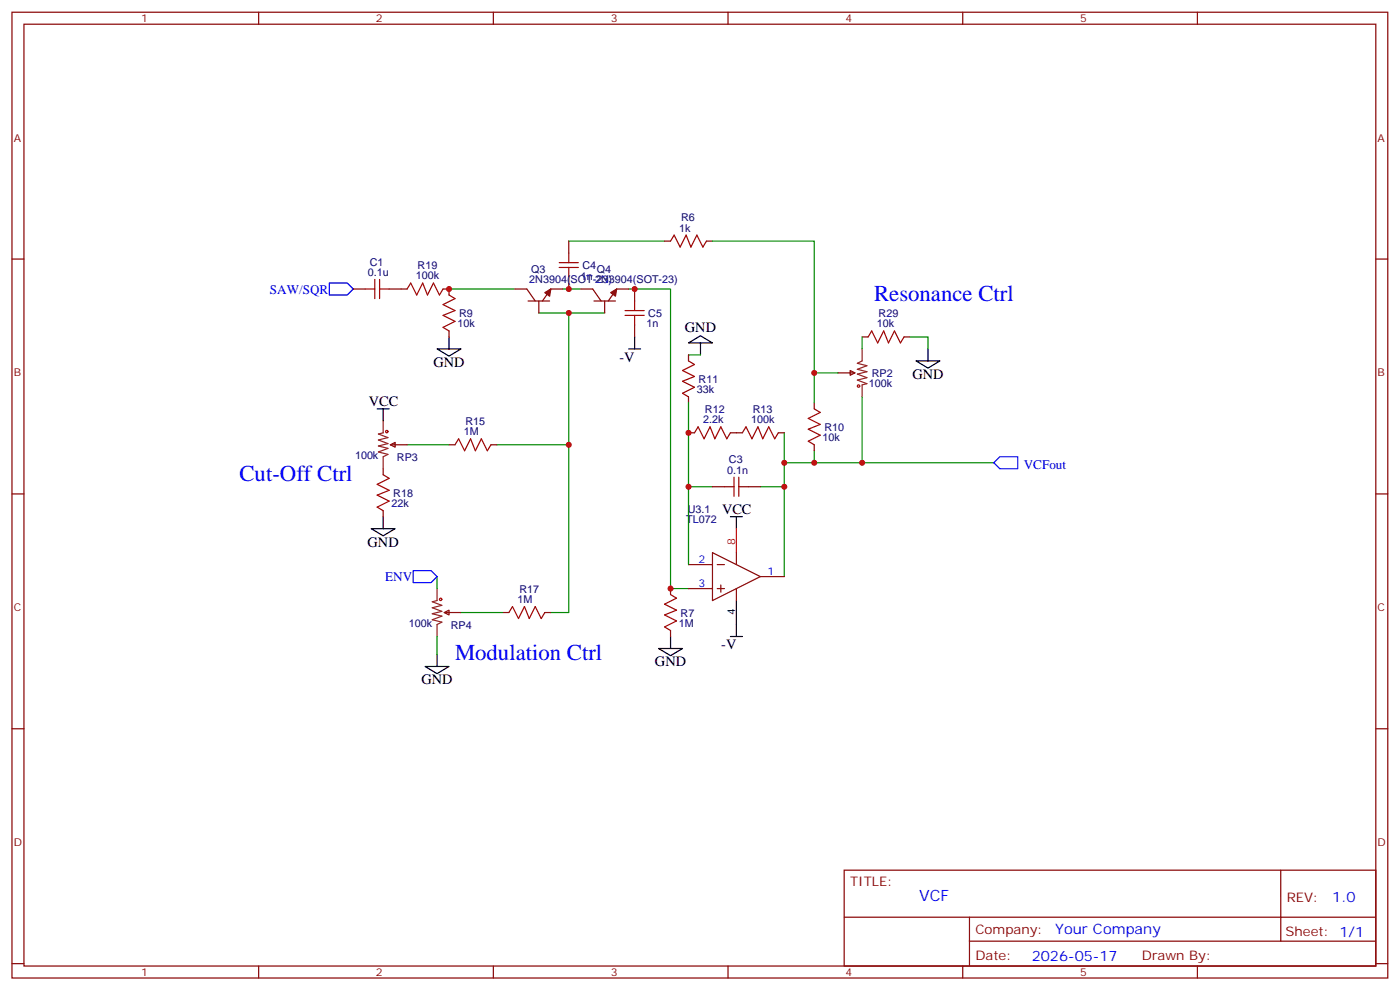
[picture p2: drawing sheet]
<svg xmlns="http://www.w3.org/2000/svg" width="412mm" height="291mm" viewBox="0 0 412 291" stroke-linecap="round" stroke-linejoin="round" font-family="sans-serif">
<g fill="none" stroke="#870000" stroke-width=".35">
<path d="M3.5 3.6h405.4v284.3h-405.4zM7.1 7.1h398.2v277.3h-398.2zM76.2 3.6v3.5M145.3 3.6v3.5M214.5 3.6v3.5M283.6 3.6v3.5M352.8 3.6v3.5M3.5 76.3h3.6M167.6 71v3.5M195.8 71h1.8M208.1 71h1.8M405.3 76.3h3.6"/>
<path d="M104.1 85.1h3.5M114.7 85.1h5.2M130.5 85.1h1.8v1.8M132.3 97.4v1.8M151.7 85.1h3.5l2.5 3.5M155.6 88.6h6.3M158.7 88.6v3.5M165.8 85.1h-3.5l-2.5 3.5M167.6 81.6v3.5M171.1 85.1h3.5l2.5 3.5M175 88.6h6.3M178.2 88.6v3.5"/>
<path d="M185.2 85.1h-3.5l-2.5 3.5M187 85.1v3.5M187 95.7v3.5M254 99.2h1.8M266.3 99.2h1.8M202.8 104.5v1.8M202.8 116.8v1.8M239.9 118.6v1.8M246.9 109.8h5M250.5 109.1l1.4 .7-1.4 .7zM112.9 138v1.8M115 131l1.4-.8v1.5z"/>
<path d="M115 131h4.9M132.3 131h1.8M144.6 131h1.8M202.8 127.4h1.8M215.2 127.4h3.5M229.3 127.4h1.8M239.9 131v1.7M3.5 145.4h3.6M112.9 150.4v1.7M209.9 143.3h3.5M220.5 143.3h3.5M405.3 145.4h3.6"/>
<path d="M197.6 173.3v1.7M202.8 173.3h7.1M202.8 166.2h7.1M209.9 162.7l14.1 7.1-14.1 7zM211.3 173.3h2.1M211.3 166.2h2.1M212.4 172.2v2.1M217 162.7v3.5M217 173.3v3.5M224 169.8h7.1M130.9 180.3l1.4-.7v1.4zM130.9 180.3h4.9"/>
<path d="M148.2 180.3h1.7M160.5 180.3h1.8M197.6 185.6v1.8M3.5 214.6h3.6M405.3 214.6h3.6M248.7 256.2h156.6v28.2h-156.6zM377.3 256.2v20.9M248.7 270h156.5M285.6 277.1h119.6M285.6 270v14.1M3.5 283.7h3.6M76.2 284.4v3.5"/>
<path d="M145.3 284.4v3.5M214.5 284.4v3.5M283.6 284.4v3.5M352.8 284.4v3.5M405.3 283.7h3.6"/>
</g>
<g fill="none" stroke="#008700" stroke-width=".35">
<path d="M167.6 71h28.2M209.9 71h30v47.6M132.3 85.1h19.4M158.7 92.1h19.5M165.8 85.1h5.3M167.6 92.1v88.2h-5.3M185.2 85.1h12.4v88.2h5.2M254 99.2v3.5M268.1 99.2h5.3v3.5M202.8 104.5h3.6M202.8 118.6v47.6M239.9 109.8h7"/>
<path d="M254 116.8v19.4M119.9 131h12.4M146.4 131h21.2M231.1 136.2h61.7M231.1 127.4v42.4M239.9 132.7v3.5M202.8 143.3h7.1M224 143.3h7.1M128.8 169.8v3.5M128.8 187.4v5.3M135.8 180.3h12.4"/>
</g>
<g fill="none" stroke="#000" stroke-width=".35">
<path d="M132.3 99.2v3.5M187 99.2v3.5M128.8 102.7h7l-3.5 2.1zM185.2 102.7h3.5M202.8 101l3.6-2.2 3.5 2.2zM206.4 101v3.5M269.9 106.3h7l-3.5 2.1zM273.4 102.7v3.6M111.1 120.4h3.6M112.9 120.4v3.5M109.4 155.6h7l-3.5 2.2zM112.9 152.1v3.5"/>
<path d="M215.2 152.1h3.5M217 152.1v3.5M217 176.8v10.6M125.2 196.2h7.1l-3.5 2.1zM128.8 192.7v3.5M194 190.9h7.1l-3.5 2.1zM197.6 187.4v3.5M215.2 187.4h3.5"/>
</g>
<path d="M97 83.3h5.3l1.8 1.8-1.8 1.8h-5.3zM294.6 134.5h5.3v3.5h-5.3l-1.8-1.8zM121.7 168h5.3l1.8 1.8-1.8 1.7h-5.3z" fill="none" stroke="#00f" stroke-width=".35"/>
<path d="M217 155.6v7.1" fill="none" stroke="#f00" stroke-width=".35"/>
<g fill="none" stroke="#a10000" stroke-width=".35">
<path d="M164.7 78.7h5.7M164.7 77.3h5.7M167.6 74.5v2.8M167.6 78.7v2.9M197.6 71l1-1.8 1.8 3.5 1.7-3.5 1.5 3.5 1.7-3.5 1.8 3.5 1-1.7M107.6 85.1h2.8M110.4 82.3v5.6M111.8 85.1h2.9M111.8 82.3v5.6M119.9 85.1l1.1-1.8 1.8 3.6 1.7-3.6 1.4 3.6 1.8-3.6 1.8 3.6 1-1.8M132.3 86.9l1.8 1-3.6 1.8 3.6 1.7-3.6 1.5 3.6 1.7-3.6 1.8 1.8 1M184.1 92.9h5.7"/>
<path d="M184.1 91.4h5.7M187 88.6v2.8M187 92.9v2.8M255.8 99.2l1-1.8 1.8 3.6 1.7-3.6 1.5 3.6 1.7-3.6 1.8 3.6 1-1.8M202.8 106.3l1.8 1-3.5 1.8 3.5 1.7-3.5 1.5 3.5 1.7-3.5 1.8 1.7 1M112.9 139.8l1.8 1-3.6 1.8 3.6 1.8-3.6 1.4 3.6 1.7-3.6 1.8 1.8 1.1M134.1 131l1-1.8 1.8 3.5 1.7-3.5 1.5 3.5 1.7-3.5 1.8 3.5 1-1.7M204.6 127.4l1.1-1.7 1.7 3.5 1.8-3.5 1.4 3.5 1.8-3.5 1.7 3.5 1.1-1.8M218.7 127.4l1.1-1.7 1.7 3.5 1.8-3.5 1.4 3.5 1.8-3.5 1.7 3.5 1.1-1.8M239.9 120.4l1.8 1-3.6 1.8 3.6 1.8-3.6 1.4 3.6 1.7-3.6 1.8 1.8 1.1M213.4 143.3h2.9M216.3 140.5v5.6"/>
<path d="M217.7 143.3h2.8M217.7 140.5v5.6M197.6 175l1.7 1.1-3.5 1.8 3.5 1.7-3.5 1.4 3.5 1.8-3.5 1.8 1.8 1M149.9 180.3l1.1-1.7 1.8 3.5 1.7-3.5 1.4 3.5 1.8-3.5 1.8 3.5 1-1.8"/>
<circle cx="252.9" cy="113.7" r=".35"/>
<circle cx="113.9" cy="127.1" r=".35"/>
<circle cx="129.8" cy="176.5" r=".35"/>
</g>
<g fill="#870000" stroke="#870000" stroke-width=".35">
<path d="M160.5 86.1l1.8-1-.4 2.1z"/>
<path d="M179.9 86.1l1.8-1-.4 2.1z"/>
</g>
<path d="M254 102.7v3.6l-1.4 .7 2.8 .7-2.8 1 2.8 .7-2.8 .7 2.8 1.1-2.8 .7 2.8 1.1-1.4 .3v3.5M112.9 123.9v3.5l-1.4 .4 2.8 1-2.8 .7 2.8 1.1-2.8 .7 2.8 .7-2.8 1.1 2.8 .7-1.4 .7v3.5M128.8 173.3v3.5l-1.4 .4 2.8 1-2.8 .7 2.8 1.1-2.8 .7 2.8 .7-2.8 1.1 2.8 .7-1.4 .7v3.5" fill="none" stroke="#8c2424" stroke-width=".35"/>
<g fill="#c00">
<circle cx="167.6" cy="131" r=".88"/>
<circle cx="239.9" cy="136.2" r=".88"/>
<circle cx="167.6" cy="92.1" r=".88"/>
<circle cx="202.8" cy="143.3" r=".88"/>
<circle cx="231.1" cy="143.3" r=".88"/>
<circle cx="187" cy="85.1" r=".88"/>
<circle cx="167.6" cy="85.1" r=".88"/>
<circle cx="132.3" cy="85.1" r=".88"/>
<circle cx="197.6" cy="173.3" r=".88"/>
<circle cx="202.8" cy="127.4" r=".88"/>
<circle cx="231.1" cy="136.2" r=".88"/>
<circle cx="239.9" cy="109.8" r=".88"/>
<circle cx="254" cy="136.2" r=".88"/>
</g>
<g font-size="6.7" fill="#00f">
<text x="257.5" y="88.6">Resonance Ctrl</text>
<text x="70.6" y="141.5">Cut-Off Ctrl</text>
<text x="134.1" y="194.5">Modulation Ctrl</text>
</g>
<text font-size="4.6" fill="#00f" x="270.8" y="265.2">VCF</text>
<g font-size="4.2">
<text x="201.8" y="97.7">GND</text>
<text x="182.5" y="106.5">-V</text>
<text x="127.7" y="108">GND</text>
<text x="268.8" y="111.5">GND</text>
<text x="108.7" y="119.7">VCC</text>
<text x="212.7" y="151.4">VCC</text>
<text x="108.3" y="160.9">GND</text>
<text x="212.5" y="191.1">-V</text>
<text x="193" y="196.2">GND</text>
<text x="124.2" y="201.5">GND</text>
</g>
<g font-size="4.2" fill="#00f">
<text x="392.5" y="265.4">1.0</text>
<text x="310.9" y="275">Your Company</text>
<text x="304" y="282.8">2026-05-17</text>
</g>
<g font-size="3.9" fill="#00f">
<text x="79.5" y="86.5">SAW/SQR</text>
<text x="301.6" y="138">VCFout</text>
<text x="113.5" y="170.9">ENV</text>
</g>
<g font-size="3.9" fill="#800">
<text x="250.5" y="260.8">TITLE:</text>
<text x="379.1" y="265.4">REV:</text>
<text x="287.4" y="275">Company:</text>
<text x="378.7" y="275.6">Sheet: 1/1</text>
<text x="287.4" y="282.6">Date:</text>
<text x="336.4" y="282.7">Drawn By:</text>
</g>
<g font-size="3.2" fill="#800">
<text x="41.6" y="6.6">1</text>
<text x="110.8" y="6.6">2</text>
<text x="179.9" y="6.6">3</text>
<text x="249.1" y="6.6">4</text>
<text x="318.2" y="6.6">5</text>
<text x="4.1" y="41.7">A</text>
<text x="405.9" y="41.7">A</text>
<text x="4.1" y="110.8">B</text>
<text x="405.9" y="110.8">B</text>
<text x="4.1" y="180">C</text>
<text x="405.9" y="180">C</text>
<text x="4.1" y="249.1">D</text>
<text x="405.9" y="249.1">D</text>
<text x="41.6" y="287.4">1</text>
<text x="110.8" y="287.4">2</text>
<text x="179.9" y="287.4">3</text>
<text x="249.1" y="287.4">4</text>
<text x="318.2" y="287.4">5</text>
</g>
<g font-size="3.2" fill="#000080">
<text x="200.6" y="65.2">R6</text>
<text x="200.1" y="68.2">1k</text>
<text x="108.4" y="81.2">0.1u</text>
<text x="108.9" y="78.2">C1</text>
<text x="122.5" y="82.3">100k</text>
<text x="123" y="79.3">R19</text>
<text x="155.9" y="83.3">2N3904(SOT-23)</text>
<text x="156.5" y="80.3">Q3</text>
<text x="171.1" y="82.3">1n</text>
<text x="171.6" y="79.3">C4</text>
<text x="175.3" y="83.3">2N3904(SOT-23)</text>
<text x="175.9" y="80.3">Q4</text>
<text x="135.3" y="93.4">R9</text>
<text x="191" y="93.4">C5</text>
<text x="258.9" y="93.4">R29</text>
<text x="134.8" y="96.4">10k</text>
<text x="190.5" y="96.4">1n</text>
<text x="258.3" y="96.4">10k</text>
<text x="205.8" y="112.8">R11</text>
<text x="256.8" y="111.1">RP2</text>
<text x="205.3" y="115.8">33k</text>
<text x="256" y="114">100k</text>
<text x="137.1" y="125.2">R15</text>
<text x="207.2" y="124.6">2.2k</text>
<text x="207.7" y="121.6">R12</text>
<text x="221.3" y="124.6">100k</text>
<text x="221.8" y="121.6">R13</text>
<text x="136.6" y="128.1">1M</text>
<text x="242.4" y="129.9">10k</text>
<text x="242.9" y="126.9">R10</text>
<text x="104.6" y="135.1">100k</text>
<text x="116.9" y="135.7">RP3</text>
<text x="214.8" y="136.4">C3</text>
<text x="214.2" y="139.4">0.1n</text>
<text x="115.4" y="149.3">22k</text>
<text x="115.9" y="146.3">R18</text>
<text x="202.1" y="153.9">TL072</text>
<text x="202.7" y="150.9">U3.1</text>
<text x="152.5" y="177.5">1M</text>
<text x="153" y="174.5">R17</text>
<text x="120.5" y="184.5">100k</text>
<text x="132.8" y="185">RP4</text>
<text x="200" y="184.6">1M</text>
<text x="200.5" y="181.6">R7</text>
</g>
<text font-size="3.2" fill="#f00" x="216.6" y="160.6" transform="rotate(-90 216.6 160.6)">8</text>
<g font-size="3.2" fill="#00f">
<text x="205.8" y="165.9">2</text>
<text x="205.8" y="172.9">3</text>
<text x="226.1" y="169.4">1</text>
</g>
<text font-size="3.2" x="216.6" y="180.9" transform="rotate(-90 216.6 180.9)">4</text>
</svg>
